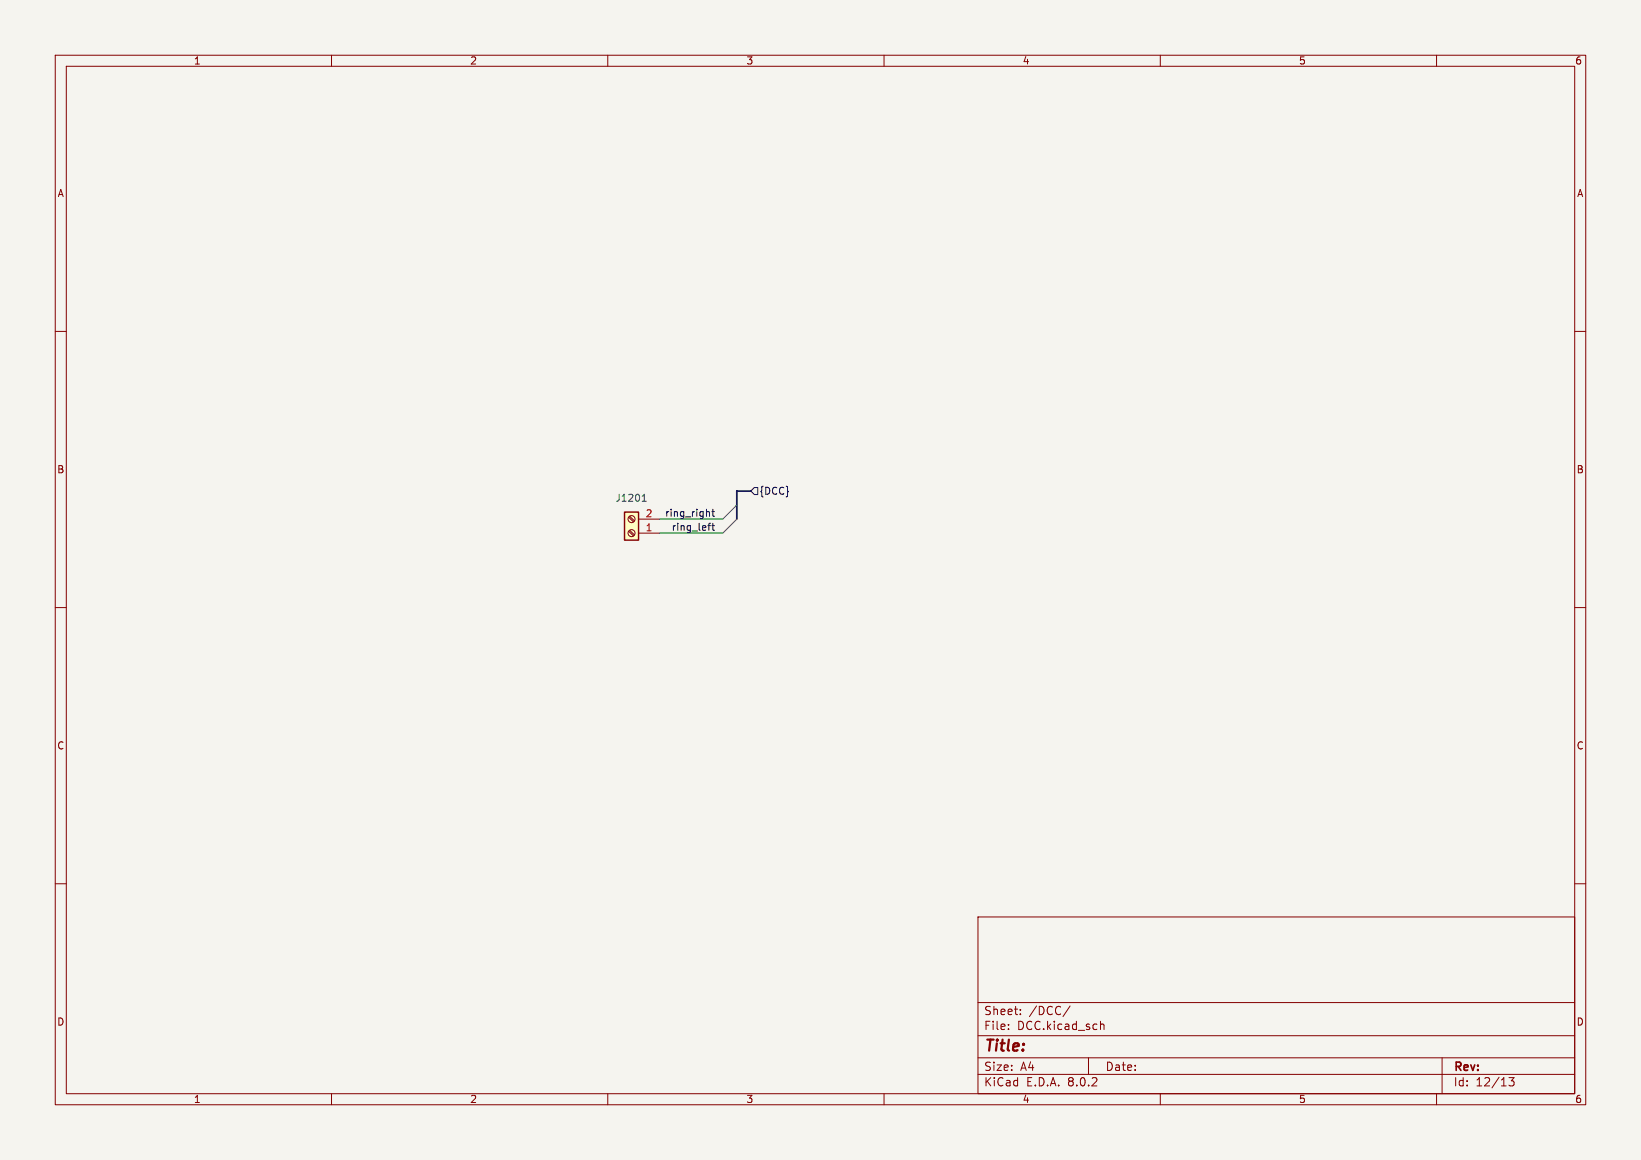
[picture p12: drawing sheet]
<svg xmlns="http://www.w3.org/2000/svg" width="297mm" height="210mm" viewBox="0 0 297 210" stroke-linecap="round" stroke-linejoin="round" font-family="sans-serif">
<path d="M0 0h297v210h-297z" fill="#f5f4ef" stroke="#f5f4ef" stroke-width=".18"/>
<g fill="none" stroke="#840000" stroke-width=".18">
<path d="M10 10h277v190h-277zM12 12h273v186h-273zM60 10v2M110 10v2M160 10v2M210 10v2M260 10v2M10 60h2M285 60h2M10 110h2M285 110h2M10 160h2"/>
<path d="M285 160h2M177 166h108v32h-108zM60 198v2M110 198v2M160 198v2M177 194.5h108M177 191.5h108M177 187.5h108M177 181.5h108M182.5 186.3v.1M182.5 185.5v.1M184.7 183.6v.1"/>
<path d="M184.7 182.8v.1M193.7 182.1l-1.3 2M197 191.5v3M199.2 184.9v1.5M199.2 185.5l.2-.1 .3 .1 .1 .9M210 198v2M260 198v2M261 191.5v6.5M273.1 195.1h.9l-.5 .6 .5 .1v.7l-.3 .1h-.4l-.2-.1"/>
</g>
<path d="M113 92.7h2.6v5.1h-2.6z" fill="#ffffc2"/>
<path d="M113 92.7h2.6v5.1h-2.6z" fill="none" stroke="#840000" stroke-width=".25"/>
<g fill="none" stroke="#840000" stroke-width=".18">
<path d="M113.8 93.6l.9 .9M113.8 96.2l.9 .8M114 93.5l.8 .8M114 96l.8 .9M115.6 96.5h3.8M115.6 94h3.8"/>
<circle cx="114.3" cy="96.5" r=".63"/>
<circle cx="114.3" cy="94" r=".63"/>
</g>
<path d="M116.2 90.7h.8M116.4 89.8l.2-.3v1.2" fill="none" stroke="#006464" stroke-width=".18"/>
<path d="M136.5 88.3h.7v1.2h-.7l-.6-.6z" fill="none" stroke="#000084" stroke-width=".18"/>
<path d="M128 92.6l.4 .2v.7M128.1 95.2h.5M128.6 94.7l-.3 .2M128.8 95.2h.5M128.8 92.6h.5M129 92.2v1.1l.3 .2M129 94.7v1.1l.3 .2" fill="none" stroke="#0f0f0f" stroke-width=".18"/>
<path d="M135.9 88.9h-2.6v5.1" fill="none" stroke="#000084" stroke-width=".3"/>
<path d="M133.3 94l-2.5 2.5h-11.4M133.3 91.4l-2.5 2.6h-11.4" fill="none" stroke="#009600" stroke-width=".18"/>
<text font-size="2.8" fill="#840000" x="178" y="190.9">Title:</text>
<g font-size="2.1" fill="#840000">
<text x="178" y="184">Sheet:</text>
<text x="186.2" y="184">/DCC/</text>
<text x="178" y="186.7">File:</text>
<text x="184.1" y="186.7">DCC.kicad_sch</text>
<text x="178" y="196.9">KiCad</text>
<text x="178" y="194.1">Size:</text>
<text x="184.7" y="194.1">A4</text>
<text x="185.7" y="196.9">E.D.A.</text>
<text x="193.3" y="196.9">8.0.2</text>
<text x="200" y="194.1">Date:</text>
<text x="263" y="194.3">Rev:</text>
<text x="263" y="196.9">Id:</text>
<text x="267.1" y="196.9">12/13</text>
</g>
<g font-size="1.8" fill="#840000">
<text x="35" y="11.9">1</text>
<text x="85" y="11.9">2</text>
<text x="135" y="11.9">3</text>
<text x="185" y="11.9">4</text>
<text x="235" y="11.9">5</text>
<text x="285" y="11.9">6</text>
<text x="10.3" y="35.9">A</text>
<text x="285.3" y="35.9">A</text>
<text x="10.3" y="85.9">B</text>
<text x="285.3" y="85.9">B</text>
<text x="10.3" y="135.9">C</text>
<text x="285.3" y="135.9">C</text>
<text x="10.3" y="185.9">D</text>
<text x="285.3" y="185.9">D</text>
<text x="35" y="199.9">1</text>
<text x="85" y="199.9">2</text>
<text x="135" y="199.9">3</text>
<text x="185" y="199.9">4</text>
<text x="235" y="199.9">5</text>
<text x="285" y="199.9">6</text>
</g>
<text font-size="1.8" fill="#000084" x="137.4" y="89.8">{DCC}</text>
<text font-size="1.8" fill="#006464" x="111.3" y="91">J1201</text>
<g font-size="1.8" fill="#a90000">
<text x="116.8" y="93.7">2</text>
<text x="116.8" y="96.3">1</text>
</g>
<g font-size="1.8" fill="#0f0f0f">
<text x="120.3" y="93.6">ring_right</text>
<text x="121.5" y="96.2">ring_left</text>
</g>
</svg>
